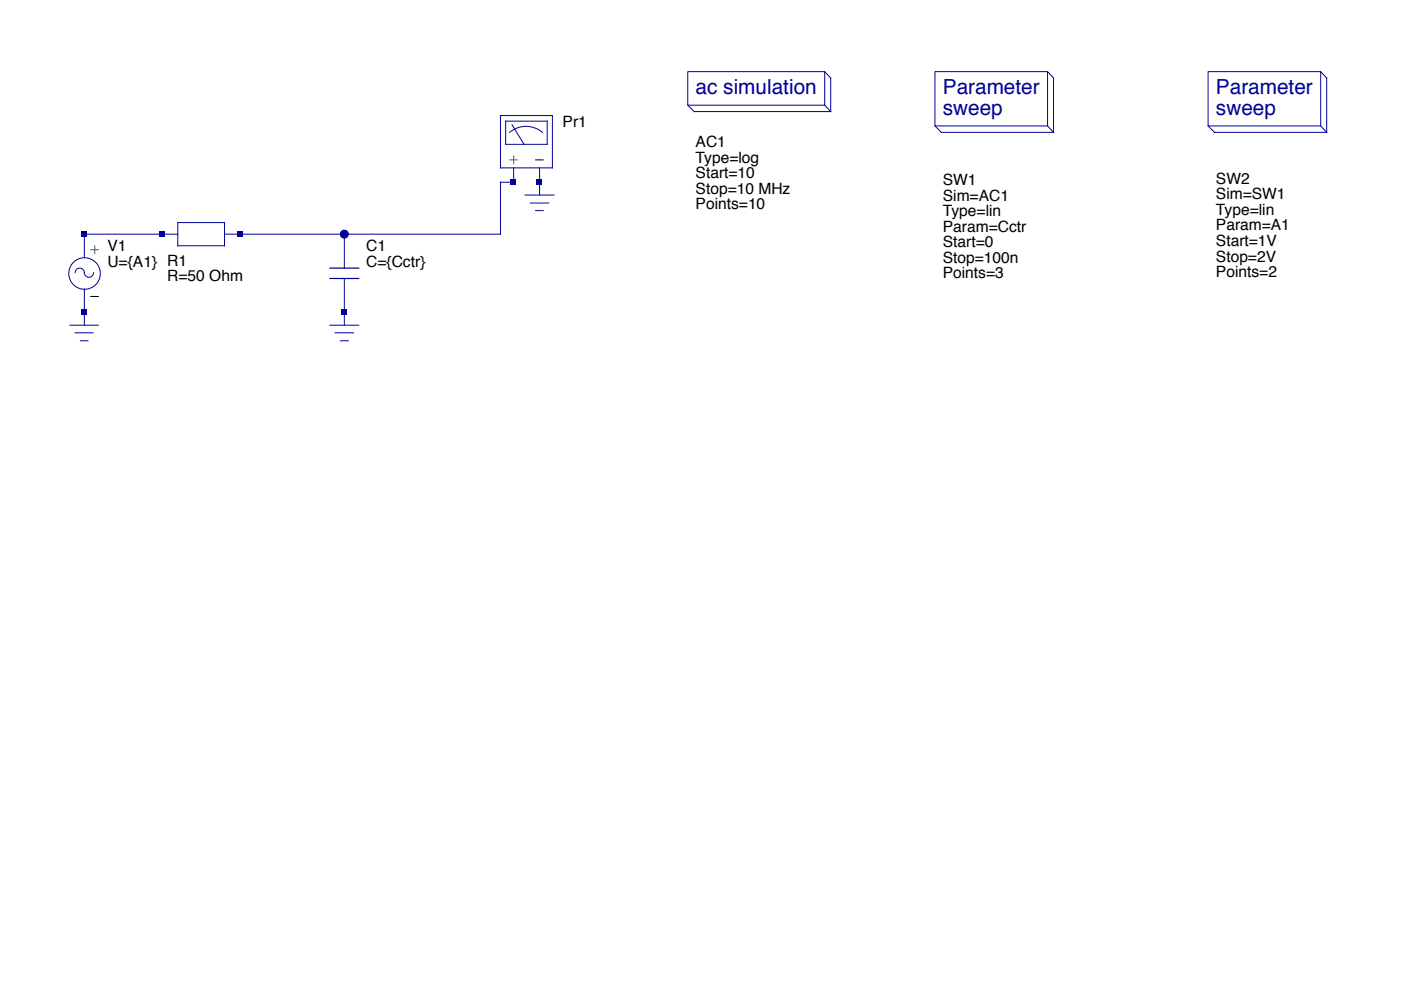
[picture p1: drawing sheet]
<svg xmlns="http://www.w3.org/2000/svg" width="297mm" height="210mm" viewBox="0 0 297 210" stroke-linecap="round" stroke-linejoin="round" font-family="sans-serif">
<g fill="none" stroke="#000098" stroke-width=".21">
<path d="M145.8 15.2h29.1v7.1h-29.1zM174.9 15.2l1.2 1.3v7.2M198.2 15.2h23.9v11.5h-23.9zM222.1 15.2l1.3 1.3v11.6M256.1 15.2h23.9v11.5h-23.9zM280 15.2l1.3 1.3v11.6M106.1 24.5h11v11.1h-11zM107.2 25.7h8.8v4.9h-8.8zM108.6 26.5l2.5 4.1M108.9 35.6v3h-2.8v11h-58.5M114.4 35.6v5.8M115 28.1a5.4 5.4 0 0 0-7 0"/>
<path d="M145.8 22.3l1.4 1.4h28.9M174.9 22.3l1.2 1.4M198.2 26.7l1.4 1.4h23.8M222.1 26.7l1.3 1.4M256.1 26.7l1.4 1.4h23.8M280 26.7l1.3 1.4M15.9 57.8a.97 .97 0 0 1 1-1 .97 .97 0 0 1 1 1 .97 .97 0 0 0 1 1 .97 .97 0 0 0 .9-1M37.7 47.2h9.9v4.9h-9.9zM37.7 49.6h-19.8v5M73 49.6v7.2M73 59v10M111.4 41.4h6.1"/>
<path d="M112.5 43h3.9M113.6 44.7h1.6M14.8 69h6M15.9 70.6h3.8M17 72.3h1.6M17.9 61.2v7.8M70 69h6.1M71.1 70.6h3.9M72.2 72.3h1.7"/>
<circle cx="17.9" cy="58" r="3.3"/>
</g>
<path d="M108.1 33.9h1.6M108.9 33.1v1.6M19.2 53h1.6M20.1 52.1v1.7" fill="none" stroke="#fc1d00" stroke-width=".21"/>
<path d="M113.6 33.9h1.6M19.2 62.9h1.6" fill="none" stroke="#000" stroke-width=".21"/>
<path d="M70 59h6.1M70 56.8h6.1" fill="none" stroke="#000098" stroke-width=".25"/>
<g fill="#000098">
<path d="M33.9 49h1.1v1.1h-1.1z"/>
<path d="M50.4 49h1.1v1.1h-1.1z"/>
<path d="M17.3 49h1.1v1.1h-1.1z"/>
<path d="M17.3 65.6h1.1v1.1h-1.1z"/>
<path d="M72.5 65.6h1.1v1.1h-1.1z"/>
<path d="M108.3 38h1.1v1.1h-1.1z"/>
<path d="M113.8 38h1.1v1.1h-1.1z"/>
<circle cx="73" cy="49.6" r=".85"/>
</g>
<circle cx="73" cy="49.7" r=".85" fill="none" stroke="#000098" stroke-width=".21"/>
<g font-size="4.4" fill="#000098">
<text x="147.5" y="19.9">ac simulation</text>
<text x="199.9" y="19.9">Parameter</text>
<text x="257.8" y="19.9">Parameter</text>
<text x="199.9" y="24.3">sweep</text>
<text x="257.8" y="24.3">sweep</text>
</g>
<g font-size="3.3">
<text x="119.3" y="27">Pr1</text>
<text x="147.5" y="31.2">AC1</text>
<text x="147.5" y="34.5">Type=log</text>
<text x="147.5" y="37.8">Start=10</text>
<text x="147.5" y="41.1">Stop=10 MHz</text>
<text x="199.9" y="39.2">SW1</text>
<text x="257.8" y="39">SW2</text>
<text x="147.5" y="44.4">Points=10</text>
<text x="199.9" y="42.5">Sim=AC1</text>
<text x="199.9" y="45.8">Type=lin</text>
<text x="257.8" y="42.3">Sim=SW1</text>
<text x="257.8" y="45.6">Type=lin</text>
<text x="22.8" y="53.3">V1</text>
<text x="77.6" y="53.3">C1</text>
<text x="199.9" y="49.1">Param=Cctr</text>
<text x="199.9" y="52.4">Start=0</text>
<text x="257.8" y="48.9">Param=A1</text>
<text x="257.8" y="52.2">Start=1V</text>
<text x="22.8" y="56.6">U={A1} R1</text>
<text x="35.5" y="59.6">R=50 Ohm</text>
<text x="77.6" y="56.6">C={Cctr}</text>
<text x="199.9" y="55.7">Stop=100n</text>
<text x="199.9" y="59">Points=3</text>
<text x="257.8" y="55.5">Stop=2V</text>
<text x="257.8" y="58.8">Points=2</text>
</g>
</svg>
